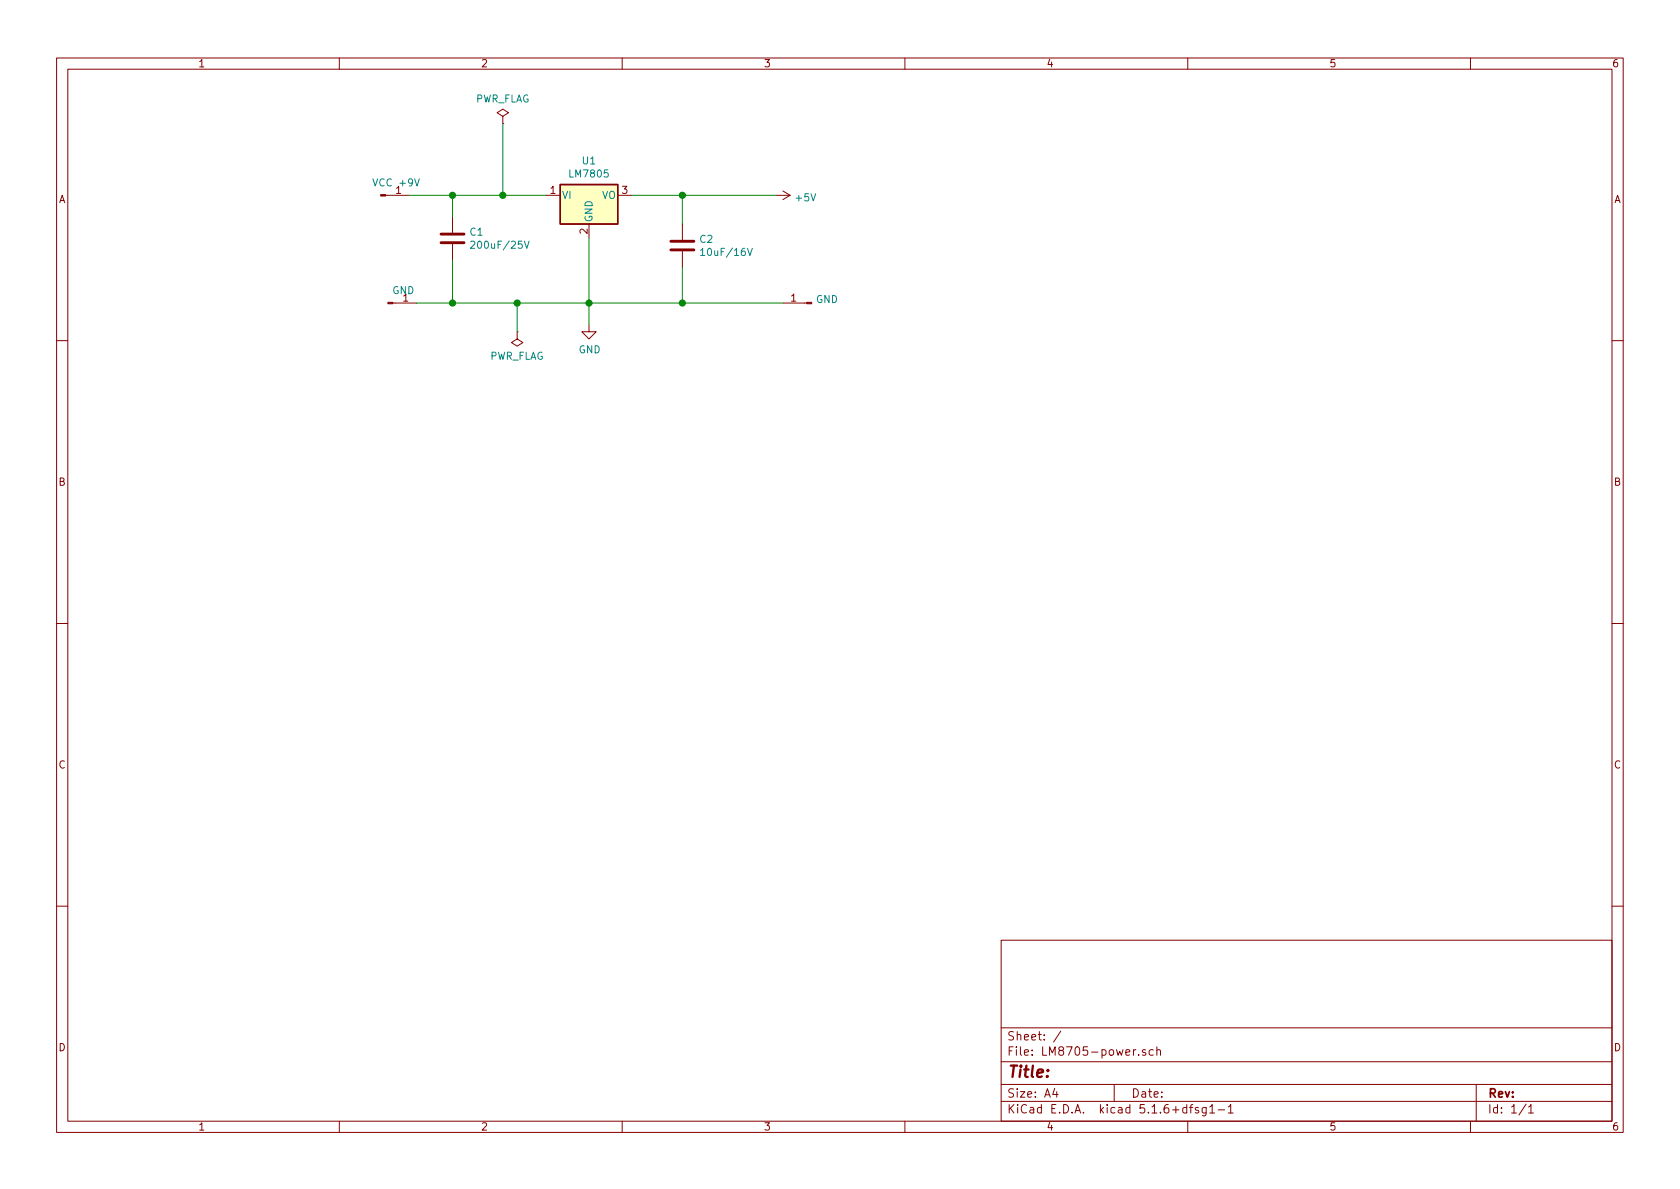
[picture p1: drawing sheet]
<svg xmlns="http://www.w3.org/2000/svg" width="297mm" height="210mm" viewBox="0 0 297 210" stroke-linecap="round" stroke-linejoin="round" font-family="sans-serif">
<g fill="none" stroke="#840000" stroke-width=".18">
<path d="M10 10.3h277v189.9h-277zM12 12.2h273v186.1h-273zM60 10.3v1.9M110 10.3v1.9M160 10.3v1.9M210 10.3v1.9M260 10.3v1.9M68.2 34.5h4.2M80 38.3v2.8M88.9 20.6l1-.7-1-.6-1 .6 1 .7v1.2M88.9 21.8h.1M96.5 34.5h2.6"/>
<path d="M104.1 39.6v2.6M109.2 34.5h2.6M120.6 39.6v2.8M137.2 34.5h2.5M138.4 33.8l1.3 .7M139.7 34.5l-1.3 .8M69.4 53.6h4.3M80 43.2v2.8M91.4 58.7v1.2l1.1 .7-1.1 .6-1-.6 1-.7M91.4 58.7h.1M104.1 57.4v1.3h1.3l-1.3 1.2-1.2-1.2h1.2M120.6 44.4v2.8"/>
<path d="M138.4 53.6h4.2M10 60.2h2M285 60.2h2M10 110.3h2M285 110.3h2M10 160.2h2M177 166.3h108v32h-108zM285 160.2h2M60 198.3v1.9M110 198.3v1.9M160 198.3v1.9M177 194.8h108"/>
<path d="M177 191.8h108M177 187.8h108M177 181.8h108M186.5 192.5l-.4 1h1M186.8 193v1M187.6 182.3l-1.3 2M197 191.8v3M201.3 186.5v.1M202.5 185.7l-.3-.1-.2 .2 .1 .2 .4 .2v.3h-.5M203.9 185.7l-.4-.1-.3 .3 .1 .6 .2 .1 .4-.1M204.5 185.7l.2-.1 .4 .1 .1 .9M204.5 185.1v1.5"/>
<path d="M210 198.3v1.9M210.3 195.8h.6M210.9 195.3l-.4 .2v1.3M211.9 195.9l-.4-.1-.2 .2 .1 .3 .5 .1v.3h-.6M213.3 195.8v1.2l-.3 .3h-.4M213.3 195.9l-.5-.1-.3 .3 .1 .6 .2 .1 .5-.1M213.9 195.8l.4-.5v1.5M213.9 196.8h.9M215.4 196.3h1.1M217.2 195.8l.4-.5v1.5M217.2 196.8h.8M260 198.3v1.9"/>
<path d="M261 191.8v6.5M269.8 195.2l-1.2 2M270.3 195.8l.4-.5v1.5M270.3 196.8h.8"/>
</g>
<path d="M78 42.9h4M78 41.4h4M118.6 44.2h4.1M118.6 42.7h4.1" fill="none" stroke="#840000" stroke-width=".51"/>
<path d="M83.2 42.8l.5-.2 .2 .2v.2v.2l-.7 .7h.7M92.7 42.6l.4 1.3 .4-1.3M123.9 44.3l.3-.4v1.3M123.9 45.2h.7M132.2 43.9l.4 1.3 .4-1.3" fill="none" stroke="#008484" stroke-width=".18"/>
<g fill="#840000" stroke="#840000" stroke-width=".18">
<path d="M142.6 53.5h.9v.2h-.9z"/>
<path d="M68.6 53.5h.8v.2h-.8z"/>
<path d="M67.3 34.4h.9v.3h-.9z"/>
</g>
<path d="M99.1 32.6h10.1v7h-10.1z" fill="#ffffc2" stroke="#ffffc2" stroke-width=".18"/>
<path d="M99.1 32.6h10.1v7h-10.1z" fill="none" stroke="#840000" stroke-width=".25"/>
<path d="M72.4 34.5h24.1M80 34.5v3.8M88.9 21.8v12.7M111.8 34.5h25.4M120.6 34.5v5.1M73.7 53.6h64.7M80 46v7.6M91.4 53.6v5.1M104.1 42.2v15.2M120.6 47.2v6.4" fill="none" stroke="#008400" stroke-width=".18"/>
<g fill="#008400" stroke="#008400" stroke-width=".25">
<circle cx="80" cy="34.5" r=".51"/>
<circle cx="80" cy="53.6" r=".51"/>
<circle cx="104.1" cy="53.6" r=".51"/>
<circle cx="88.9" cy="34.5" r=".51"/>
<circle cx="120.7" cy="53.6" r=".51"/>
<circle cx="91.4" cy="53.6" r=".51"/>
<circle cx="120.7" cy="34.5" r=".51"/>
</g>
<text font-size="2.8" fill="#840000" x="178" y="190.5">Title:</text>
<g font-size="2.1" fill="#840000">
<text x="178" y="184">Sheet: /</text>
<text x="178" y="186.7">File: LM8705-power.sch</text>
<text x="178" y="196.9">KiCad E.D.A. kicad 5.1.6+dfsg1-1</text>
<text x="178" y="194.1">Size: A4</text>
<text x="200" y="194.1">Date:</text>
<text x="263" y="194.1">Rev:</text>
<text x="263" y="196.9">Id: 1/1</text>
</g>
<g font-size="1.8" fill="#840000">
<text x="35" y="11.9">1</text>
<text x="85" y="11.9">2</text>
<text x="135" y="11.9">3</text>
<text x="185" y="11.9">4</text>
<text x="235" y="11.9">5</text>
<text x="285" y="11.9">6</text>
<text x="10.4" y="35.9">A</text>
<text x="70" y="34.3">1</text>
<text x="97.3" y="34.3">1</text>
<text x="110" y="34.3">3</text>
<text x="285.4" y="35.9">A</text>
<text x="103.9" y="41.4" transform="rotate(-90 103.9 41.4)">2</text>
<text x="71.3" y="53.3">1</text>
<text x="139.9" y="53.3">1</text>
<text x="10.4" y="85.9">B</text>
<text x="285.4" y="85.9">B</text>
<text x="10.4" y="135.9">C</text>
<text x="285.4" y="135.9">C</text>
<text x="10.4" y="185.9">D</text>
<text x="285.4" y="185.9">D</text>
<text x="35" y="199.9">1</text>
<text x="85" y="199.9">2</text>
<text x="135" y="199.9">3</text>
<text x="185" y="199.9">4</text>
<text x="235" y="199.9">5</text>
<text x="285" y="199.9">6</text>
</g>
<g font-size="1.8" fill="#008484">
<text x="83.9" y="18.1">PWR_FLAG</text>
<text x="103" y="29.1">U1</text>
<text x="66.3" y="33">VCC +9V</text>
<text x="99.3" y="35.2">VI</text>
<text x="100.9" y="31.4">LM7805</text>
<text x="106.4" y="35.2">VO</text>
<text x="140.8" y="35.6">+5V</text>
<text x="83.1" y="41.7">C1</text>
<text x="104.8" y="39.4" transform="rotate(-90 104.8 39.4)">GND</text>
<text x="84" y="44">200uF/25V</text>
<text x="123.8" y="42.9">C2</text>
<text x="124.5" y="45.3">10uF/16V</text>
<text x="69.4" y="52">GND</text>
<text x="144.3" y="53.6">GND</text>
<text x="86.5" y="63.6">PWR_FLAG</text>
<text x="102.3" y="62.5">GND</text>
</g>
</svg>
